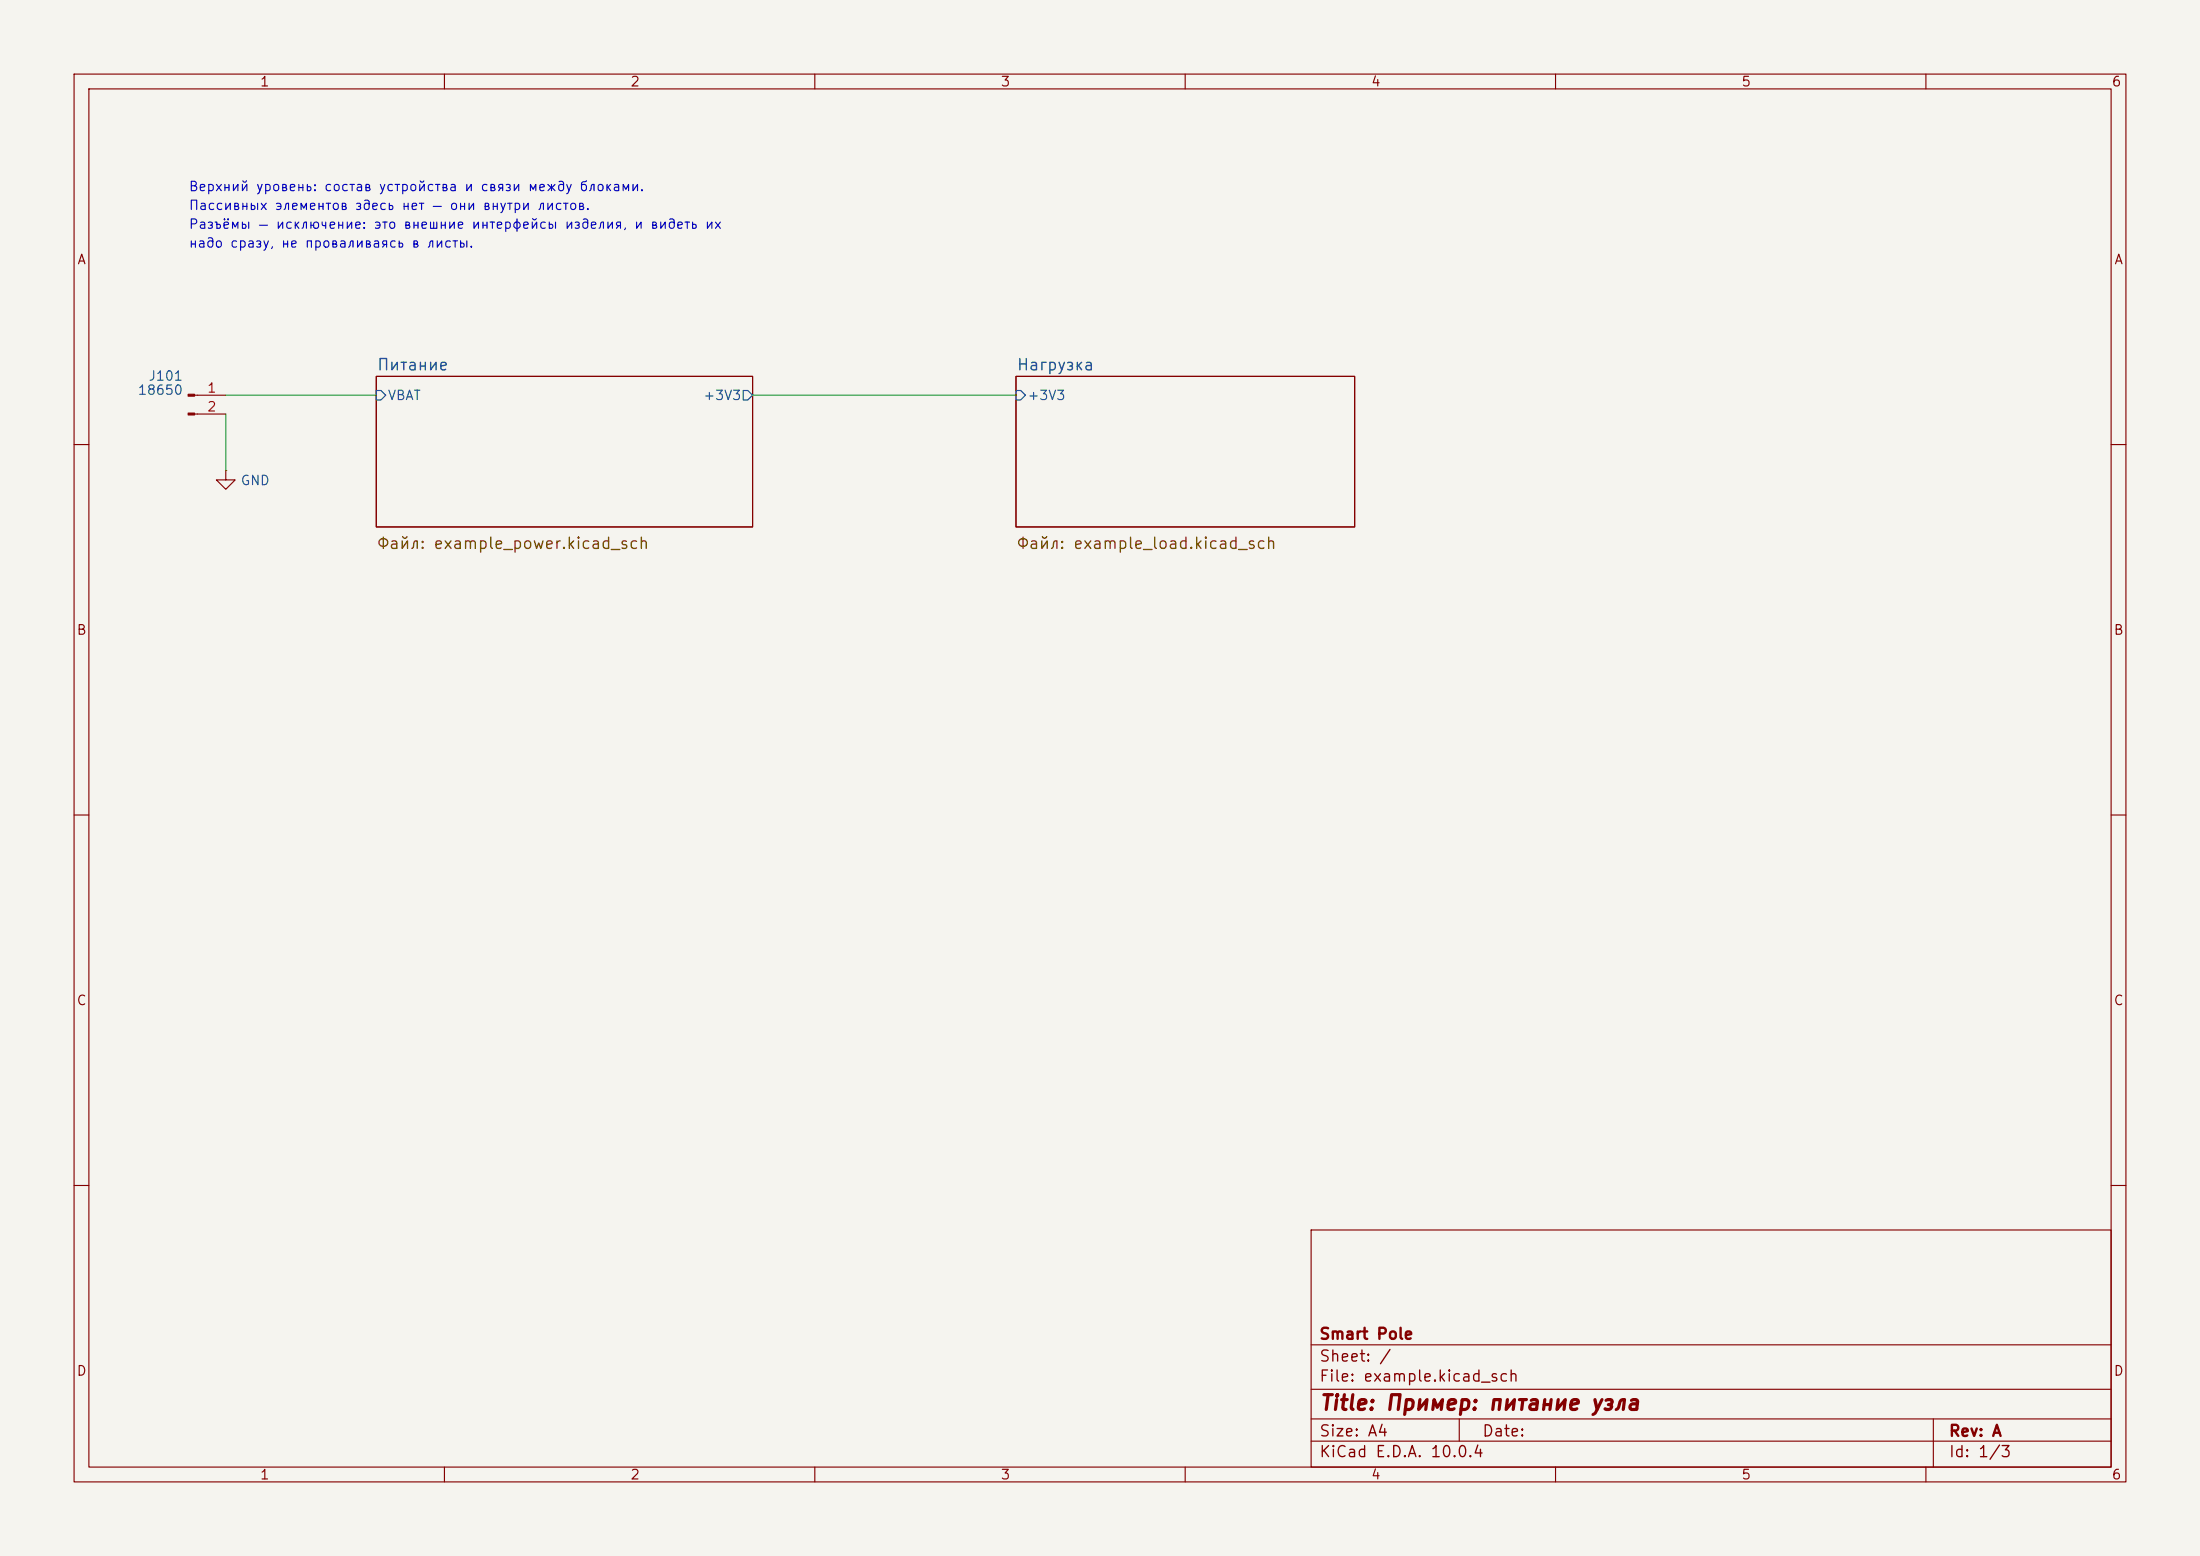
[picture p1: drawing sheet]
<svg xmlns="http://www.w3.org/2000/svg" width="297mm" height="210mm" viewBox="0 0 297 210" stroke-linecap="round" stroke-linejoin="round" font-family="sans-serif">
<path d="M0 0h297v210h-297z" fill="#f5f4ef" stroke="#f5f4ef" stroke-width=".14"/>
<g fill="none" stroke="#840000" stroke-width=".15">
<path d="M10 10h277v190h-277zM12 12h273v186h-273zM60 10v2M110 10v2M160 10v2M210 10v2M260 10v2M26.3 53.3h4.2M26.3 55.9h4.2M50.8 50.8h50.8v20.3h-50.8zM137.2 50.8h45.7v20.3h-45.7zM10 60h2"/>
<path d="M30.5 63.5v1.3h1.2l-1.2 1.2-1.3-1.2h1.3M30.5 63.5h.1M285 60h2M10 110h2M285 110h2M10 160h2M177 166h108v32h-108zM285 160h2M60 198v2M110 198v2M160 198v2M177 194.5h108"/>
<path d="M177 191.5h108M177 187.5h108M177 181.5h108M197 191.5v3M210 198v2M260 198v2M261 191.5v6.5"/>
</g>
<path d="M50.8 52.7h.6l.7 .6-.7 .7h-.6zM100.3 52.7h.7l.6 .6-.6 .7h-.7zM137.2 52.7h.6l.6 .6-.6 .7h-.6z" fill="none" stroke="#006464" stroke-width=".15"/>
<g fill="#840000" stroke="#840000" stroke-width=".15">
<path d="M25.4 53.2h.9v.3h-.9z"/>
<path d="M25.4 55.8h.9v.2h-.9z"/>
</g>
<path d="M30.5 53.3h20.3M30.5 55.9v7.6M101.6 53.3h35.6" fill="none" stroke="#009600" stroke-width=".15"/>
<text font-size="2" fill="#840000" x="178" y="190.8">Title: Пример: питание узла</text>
<g font-size="1.5" fill="#006464">
<text x="50.8" y="50.4">Питание</text>
<text x="137.2" y="50.4">Нагрузка</text>
</g>
<g font-size="1.5" fill="#725600">
<text x="50.8" y="74.5">Файл: example_power.kicad_sch</text>
<text x="137.2" y="74.5">Файл: example_load.kicad_sch</text>
</g>
<g font-size="1.5" fill="#840000">
<text x="178" y="184.2">Sheet: /</text>
<text x="178" y="181.2">Smart Pole</text>
<text x="178" y="186.9">File: example.kicad_sch</text>
<text x="178" y="197.1">KiCad E.D.A. 10.0.4</text>
<text x="178" y="194.3">Size: A4</text>
<text x="200" y="194.3">Date:</text>
<text x="263" y="194.3">Rev: A</text>
<text x="263" y="197.1">Id: 1/3</text>
</g>
<g font-size="1.3" fill="#840000">
<text x="35" y="12">1</text>
<text x="85" y="12">2</text>
<text x="135" y="12">3</text>
<text x="185" y="12">4</text>
<text x="235" y="12">5</text>
<text x="285" y="12">6</text>
<text x="10.3" y="36">A</text>
<text x="285.3" y="36">A</text>
<text x="10.3" y="86">B</text>
<text x="285.3" y="86">B</text>
<text x="10.3" y="136">C</text>
<text x="285.3" y="136">C</text>
<text x="10.3" y="186">D</text>
<text x="285.3" y="186">D</text>
<text x="35" y="200">1</text>
<text x="85" y="200">2</text>
<text x="135" y="200">3</text>
<text x="185" y="200">4</text>
<text x="235" y="200">5</text>
<text x="285" y="200">6</text>
</g>
<g font-size="1.3" fill="#0000c2">
<text x="25.4" y="26.1">Верхний уровень: состав устройства и связи между блоками.</text>
<text x="25.4" y="28.7">Пассивных элементов здесь нет — они внутри листов.</text>
<text x="25.4" y="31.2">Разъёмы — исключение: это внешние интерфейсы изделия, и видеть их</text>
<text x="25.4" y="33.7">надо сразу, не проваливаясь в листы.</text>
</g>
<g font-size="1.3" fill="#006464">
<text x="18.5" y="53.6">18650</text>
<text x="20" y="51.7">J101</text>
<text x="52.3" y="54.3">VBAT</text>
<text x="94.9" y="54.3">+3V3</text>
<text x="138.6" y="54.3">+3V3</text>
<text x="32.4" y="65.8">GND</text>
</g>
<g font-size="1.3" fill="#a90000">
<text x="27.9" y="53.3">1</text>
<text x="27.9" y="55.9">2</text>
</g>
</svg>
